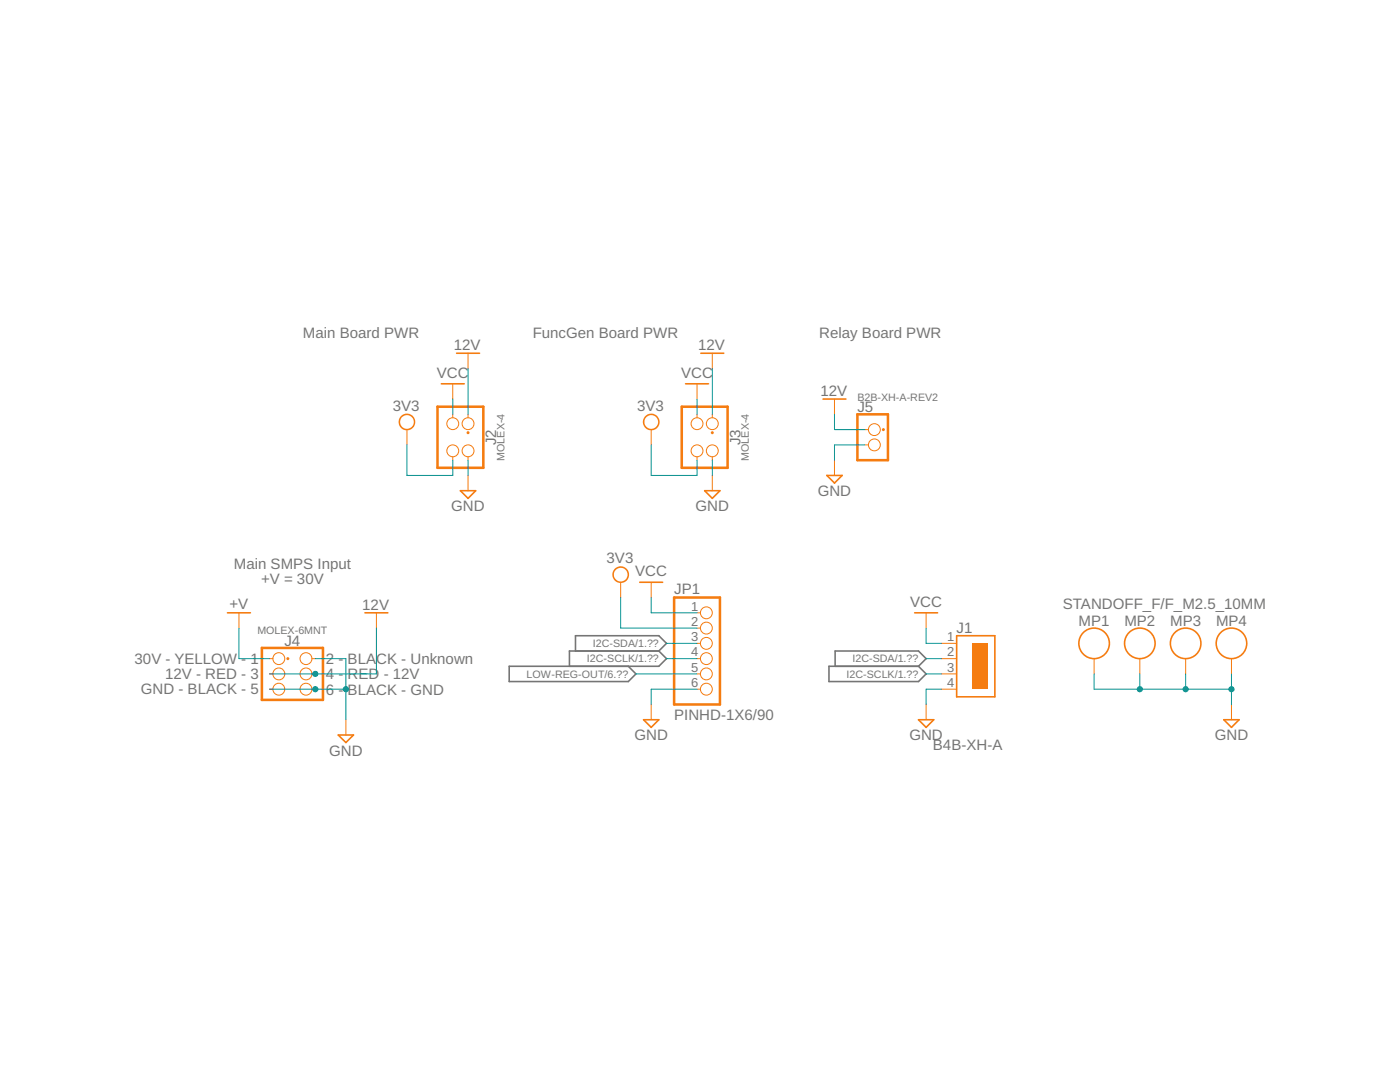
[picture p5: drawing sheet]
<svg xmlns="http://www.w3.org/2000/svg" width="279mm" height="216mm" viewBox="0 0 279 216" stroke-linecap="round" stroke-linejoin="round" font-family="sans-serif">
<path d="M114.9 129.9v-3h16.6l1.5 1.5-1.5 1.5M131.5 129.9l1.5 1.5-1.5 1.5h-29.9v3.1h23.8l1.5-1.5-1.5-1.6M131.5 129.9h-17.9v3M165.4 132.9h17.9l1.5 1.6-1.5 1.5h-17.9zM166.7 132.9v-3h16.6l1.5 1.5-1.5 1.5" fill="none" stroke="#757575" stroke-width=".32"/>
<path d="M136.8 76.6h4.6M139.9 70.5h4.5M140.6 97.9h3.1l-1.5 1.5zM45.4 122.3h4.6M72.8 122.3h4.6M67.5 146.7h3l-1.5 1.5z" fill="none" stroke="#f57c10" stroke-width=".32"/>
<path d="M139.1 76.6v3M142.2 70.5v3M142.2 94.9v3M47.7 122.3v3M75.1 122.3v3M69 143.6v3.1" fill="none" stroke="#f57c10" stroke-width=".2"/>
<path d="M128.7 83.1a1.68 1.68 0 0 1 2.7 .2 1.68 1.68 0 0 1-1 2.5 1.68 1.68 0 0 1-2.1-1.6h.3a1.37 1.37 0 0 1 2-1.1 1.37 1.37 0 0 1 .2 2.3 1.37 1.37 0 0 1-2.2-.9v-.3h-.3z" fill-rule="evenodd" fill="#f57c10"/>
<path d="M128.7 83.1l.6-.4 .8-.2a1.65 1.65 0 0 1 1.5 1.9 1.65 1.65 0 0 1-1.9 1.5l-.7-.3-.7-1v-.4h.3l.3-.9 .5-.3 .6-.2 .9 .4 .4 .5a1.27 1.27 0 0 1-.2 1.3l-.4 .4-.7 .2-.8-.3-.5-.5-.1-.6h-.3zM128.7 83.1l-.4 1.1h.3l.1 .6 .7 .7 .6 .1 .7-.2 .4-.4 .2-.9-.2-.7-.4-.4-.7-.2-.8 .3-.5 .5-.1 .6h-.3l.2 .8 .5 .6 1.1 .3 1-.5 .5-1v-.8l-.5-.6-.6-.4-.8-.1z" fill="#f57c10"/>
<path d="M90.4 76.6v3M93.4 70.5v3M93.4 94.9v3M130 85.7v3.1M130 116.2v3M218.4 131.4v3.1M227.5 131.4v3.1M236.6 131.4v3.1M245.8 131.4v3.1M130 140.6v3M245.8 140.6v3" fill="none" stroke="#f57c10" stroke-width=".2"/>
<g fill="none" stroke="#f57c10" stroke-width=".32">
<path d="M88.1 76.6h4.5M91.1 70.5h4.6M91.9 97.9h3l-1.5 1.5zM127.7 116.2h4.5M128.4 143.6h3.1l-1.5 1.5zM244.2 143.6h3.1l-1.5 1.5z"/>
<circle cx="218.4" cy="128.4" r="3"/>
<circle cx="227.5" cy="128.4" r="3"/>
<circle cx="236.6" cy="128.4" r="3"/>
<circle cx="245.8" cy="128.4" r="3"/>
</g>
<path d="M79.9 83.1a1.67 1.67 0 0 1 2.7 .2 1.67 1.67 0 0 1-.9 2.5 1.67 1.67 0 0 1-2.2-1.6h.3a1.37 1.37 0 0 1 2-1.3 1.37 1.37 0 0 1 .3 2.3 1.37 1.37 0 0 1-2.2-.7l-.1-.3h-.3z" fill-rule="evenodd" fill="#f57c10"/>
<path d="M79.9 83.1a1.61 1.61 0 0 1 1.4-.6 1.77 1.77 0 0 1 1.3 .8l.3 1.1-.5 1a1.7 1.7 0 0 1-1.5 .5l-.7-.3-.5-.6-.2-.8h.3l.2-.6a1.36 1.36 0 0 1 1-.8l.6 .1 .5 .3 .5 .9-.2 .9-.5 .4-.6 .2a1.35 1.35 0 0 1-1.1-.5l-.4-.9h-.3zM79.9 83.1l-.4 1.1h.3l.4 .9 .5 .4 .6 .1 .6-.2 .5-.4 .2-.9-.2-.7-.5-.4-.6-.2-.9 .3-.4 .5-.2 .6h-.3l.2 .8 .5 .6 .7 .3 .8-.1 .9-.7 .3-1.1-.5-1-.7-.4-.8-.1z" fill="#f57c10"/>
<path d="M81.2 85.7v3.1" fill="none" stroke="#f57c10" stroke-width=".2"/>
<path d="M122.6 113.6a1.68 1.68 0 0 1 2.7 .2 1.68 1.68 0 0 1-1 2.5 1.68 1.68 0 0 1-2.1-1.6h.3a1.37 1.37 0 0 1 2-1.2 1.37 1.37 0 0 1 .2 2.3 1.37 1.37 0 0 1-2.2-.8v-.3h-.3z" fill-rule="evenodd" fill="#f57c10"/>
<path d="M122.6 113.6l.6-.5 .8-.1 1 .5 .5 .6v.8l-.5 1a1.7 1.7 0 0 1-1.4 .4l-.7-.3-.5-.6-.2-.7h.3a1.26 1.26 0 0 1 .6-1.1l.9-.3 .6 .2a1.41 1.41 0 0 1 .4 1.9l-.4 .4-.6 .2-.9-.2-.5-.5-.1-.6h-.3zM122.6 113.6l-.4 1.1h.3l.1 .6 .7 .6 .7 .1 .6-.2 .4-.4 .2-.9-.2-.6-.4-.4-.6-.2-.9 .3-.5 .4-.1 .7h-.3l.2 .7 .5 .6 .7 .3h.8l.9-.7 .2-1.1-.5-1-1-.5-.8 .1z" fill="#f57c10"/>
<path d="M123.9 116.2v3M187.9 131.4h3M187.9 134.5h3M187.9 128.4h3M187.9 137.5h3" fill="none" stroke="#f57c10" stroke-width=".2"/>
<path d="M190.9 126.9h7.6v12.1h-7.6z" fill="none" stroke="#f57c10" stroke-width=".32"/>
<path d="M194 128.4h3v9.1h-3z" fill-rule="evenodd" fill="#f57c10"/>
<path d="M194 128.4h3v9.1h-3zM194 128.4v9.1h3v-9.1z" fill="#f57c10"/>
<path d="M87.3 81.2h9.2v12.1h-9.2z" fill="none" stroke="#f57c10" stroke-width=".51"/>
<g fill="none" stroke="#f57c10" stroke-width=".2">
<path d="M90.4 82.7v.7M90.4 91.1v.7M93.4 82.7v.7M93.4 91.1v.7"/>
<circle cx="90.4" cy="84.5" r="1.19"/>
<circle cx="90.4" cy="90" r="1.19"/>
<circle cx="93.4" cy="84.5" r="1.19"/>
<circle cx="93.4" cy="90" r="1.19"/>
</g>
<circle cx="93.4" cy="86.3" r=".3" fill="#f57c10"/>
<path d="M93.1 86.3a.3 .3 0 0 1 .6 0 .3 .3 0 0 1-.6 0zM93.1 86.3a.3 .3 0 0 0 .6 0 .3 .3 0 0 0-.6 0z" fill="#f57c10"/>
<path d="M136.1 81.2h9.1v12.1h-9.1z" fill="none" stroke="#f57c10" stroke-width=".51"/>
<g fill="none" stroke="#f57c10" stroke-width=".2">
<path d="M139.1 82.7v.7M139.1 91.1v.7M142.2 82.7v.7M142.2 91.1v.7"/>
<circle cx="139.1" cy="84.5" r="1.19"/>
<circle cx="139.1" cy="90" r="1.19"/>
<circle cx="142.2" cy="84.5" r="1.19"/>
<circle cx="142.2" cy="90" r="1.19"/>
</g>
<circle cx="142.2" cy="86.3" r=".3" fill="#f57c10"/>
<path d="M141.9 86.3a.3 .3 0 0 1 .6 0 .3 .3 0 0 1-.6 0zM141.9 86.3a.3 .3 0 0 0 .6 0 .3 .3 0 0 0-.6 0z" fill="#f57c10"/>
<path d="M52.3 129.3h12.2v10.4h-12.2z" fill="none" stroke="#f57c10" stroke-width=".51"/>
<g fill="none" stroke="#f57c10" stroke-width=".2">
<path d="M53.8 131.4h.7M53.8 134.5h.7M53.8 137.5h.7M62.3 131.4h.6M62.3 134.5h.6M62.3 137.5h.6"/>
<circle cx="55.6" cy="137.5" r="1.19"/>
<circle cx="55.6" cy="131.4" r="1.19"/>
<circle cx="55.6" cy="134.5" r="1.19"/>
<circle cx="61.1" cy="131.4" r="1.19"/>
<circle cx="61.1" cy="134.5" r="1.19"/>
<circle cx="61.1" cy="137.5" r="1.19"/>
</g>
<circle cx="57.4" cy="131.4" r=".3" fill="#f57c10"/>
<path d="M57.1 131.4a.3 .3 0 0 1 .6 0 .3 .3 0 0 1-.6 0zM57.2 131.4a.3 .3 0 0 0 .5 0 .3 .3 0 0 0-.5 0z" fill="#f57c10"/>
<path d="M182.5 122.3h4.6M183.3 143.6h3.1l-1.6 1.5z" fill="none" stroke="#f57c10" stroke-width=".32"/>
<g fill="none" stroke="#f57c10" stroke-width=".2">
<path d="M172.6 85.7h.7M172.6 88.8h.7M139.1 122.3h.7M139.1 125.3h.7M139.1 128.4h.7M139.1 131.4h.7M139.1 134.5h.7M139.1 137.5h.7M184.8 122.3v3M184.8 140.6v3"/>
<circle cx="174.5" cy="85.7" r="1.19"/>
<circle cx="174.5" cy="88.8" r="1.19"/>
<circle cx="141" cy="125.3" r="1.19"/>
<circle cx="141" cy="134.5" r="1.19"/>
<circle cx="141" cy="137.5" r="1.19"/>
<circle cx="141" cy="131.4" r="1.19"/>
<circle cx="141" cy="122.3" r="1.19"/>
<circle cx="141" cy="128.4" r="1.19"/>
</g>
<path d="M171.1 82.7h6.1v9.1h-6.1zM134.5 119.2h9.2v21.4h-9.2z" fill="none" stroke="#f57c10" stroke-width=".51"/>
<circle cx="176.3" cy="85.7" r=".3" fill="#f57c10"/>
<path d="M176 85.7a.3 .3 0 0 1 .6 0 .3 .3 0 0 1-.6 0zM176 85.7a.3 .3 0 0 0 .6 0 .3 .3 0 0 0-.6 0z" fill="#f57c10"/>
<path d="M164.3 79.6h4.5M165 94.9h3.1l-1.6 1.5z" fill="none" stroke="#f57c10" stroke-width=".32"/>
<path d="M166.5 79.6v3.1M166.5 91.8v3.1" fill="none" stroke="#f57c10" stroke-width=".2"/>
<path d="M142.2 91.8v3.1M139.1 137.5h-9.1v3.1M218.4 134.5v3h27.4v-3M236.6 134.5v3" fill="none" stroke="#009292" stroke-width=".2"/>
<circle cx="236.6" cy="137.5" r=".61" fill="#009292"/>
<path d="M236 137.5a.61 .61 0 0 1 1.2 0 .61 .61 0 0 1-1.2 0zM236 137.5a.61 .61 0 0 0 1.2 0 .61 .61 0 0 0-1.2 0z" fill="#009292"/>
<path d="M227.5 134.5v3" fill="none" stroke="#009292" stroke-width=".2"/>
<circle cx="227.5" cy="137.5" r=".61" fill="#009292"/>
<path d="M226.9 137.5a.61 .61 0 0 1 1.2 0 .61 .61 0 0 1-1.2 0zM226.9 137.5a.61 .61 0 0 0 1.2 0 .61 .61 0 0 0-1.2 0z" fill="#009292"/>
<path d="M245.8 137.5v3.1" fill="none" stroke="#009292" stroke-width=".2"/>
<circle cx="245.8" cy="137.5" r=".61" fill="#009292"/>
<path d="M245.2 137.5a.61 .61 0 0 1 1.2 0 .61 .61 0 0 1-1.2 0zM245.2 137.5a.61 .61 0 0 0 1.2 0 .61 .61 0 0 0-1.2 0z" fill="#009292"/>
<path d="M93.4 91.8v3.1M53.8 137.5h15.2M187.9 137.5h-3.1v3.1" fill="none" stroke="#009292" stroke-width=".2"/>
<circle cx="62.9" cy="137.5" r=".61" fill="#009292"/>
<path d="M62.3 137.5a.61 .61 0 0 1 1.2 0 .61 .61 0 0 1-1.2 0zM62.3 137.5a.61 .61 0 0 0 1.2 0 .61 .61 0 0 0-1.2 0z" fill="#009292"/>
<path d="M62.9 131.4h6.1v12.2" fill="none" stroke="#009292" stroke-width=".2"/>
<circle cx="69" cy="137.5" r=".61" fill="#009292"/>
<path d="M68.4 137.5a.61 .61 0 0 1 1.2 0 .61 .61 0 0 1-1.2 0zM68.4 137.5a.61 .61 0 0 0 1.2 0 .61 .61 0 0 0-1.2 0z" fill="#009292"/>
<path d="M93.4 73.5v9.2M142.2 73.5v9.2M172.6 88.8h-6.1v3M75.1 125.3v9.2h-21.3" fill="none" stroke="#009292" stroke-width=".2"/>
<circle cx="62.9" cy="134.5" r=".61" fill="#009292"/>
<path d="M62.3 134.5a.61 .61 0 0 1 1.2 0 .61 .61 0 0 1-1.2 0zM62.3 134.5a.61 .61 0 0 0 1.2 0 .61 .61 0 0 0-1.2 0z" fill="#009292"/>
<g fill="none" stroke="#009292" stroke-width=".2">
<path d="M90.4 79.6v3.1M139.1 79.6v3.1M81.2 88.8v6.1h9.2v-3.1M130 88.8v6.1h9.1v-3.1M166.5 82.7v3h6.1M123.9 119.2v6.1h15.2M130 119.2v3.1h9.1M47.7 125.3v6.1h6.1M126.9 134.5h12.2M133 128.4h6.1M133 131.4h6.1M184.8 125.3v3.1h3.1"/>
<path d="M184.8 134.5h3.1M184.8 131.4h3.1"/>
</g>
<g font-size="3" fill="#757575">
<text x="60.5" y="67.4">Main Board PWR</text>
<text x="90.6" y="69.9">12V</text>
<text x="106.3" y="67.4">FuncGen Board PWR</text>
<text x="139.3" y="69.9">12V</text>
<text x="163.5" y="67.4">Relay Board PWR</text>
<text x="87.2" y="75.4">VCC</text>
<text x="135.9" y="75.4">VCC</text>
<text x="78.4" y="81.9">3V3</text>
<text x="127.2" y="81.9">3V3</text>
<text x="163.7" y="79">12V</text>
<text x="171.1" y="82.2">J5</text>
<text x="99" y="88.8" transform="rotate(-90 99 88.8)">J2</text>
<text x="147.8" y="88.8" transform="rotate(-90 147.8 88.8)">J3</text>
<text x="163.2" y="99">GND</text>
<text x="90.1" y="102">GND</text>
<text x="138.8" y="102">GND</text>
<text x="46.7" y="113.4">Main SMPS Input</text>
<text x="121.1" y="112.4">3V3</text>
<text x="52.1" y="116.5">+V = 30V</text>
<text x="126.8" y="115">VCC</text>
<text x="134.5" y="118.5">JP1</text>
<text x="45.8" y="121.5">+V</text>
<text x="72.3" y="121.7">12V</text>
<text x="181.6" y="121.1">VCC</text>
<text x="212.1" y="121.5">STANDOFF_F/F_M2.5_10MM</text>
<text x="215.3" y="124.9">MP1</text>
<text x="224.4" y="124.9">MP2</text>
<text x="233.5" y="124.9">MP3</text>
<text x="242.7" y="124.9">MP4</text>
<text x="56.8" y="128.8">J4</text>
<text x="190.9" y="126.2">J1</text>
<text x="26.9" y="132.5">30V - YELLOW - 1</text>
<text x="33" y="135.5">12V - RED - 3</text>
<text x="65.1" y="132.5">2 -</text>
<text x="65.1" y="135.5">4 -</text>
<text x="69.4" y="132.5">BLACK - Unknown</text>
<text x="69.4" y="135.5">RED - 12V</text>
<text x="28.1" y="138.6">GND - BLACK - 5</text>
<text x="65.1" y="138.6">6 -</text>
<text x="69.4" y="138.6">BLACK - GND</text>
<text x="134.5" y="143.6">PINHD-1X6/90</text>
<text x="126.6" y="147.7">GND</text>
<text x="181.5" y="147.7">GND</text>
<text x="186.2" y="149.7">B4B-XH-A</text>
<text x="242.4" y="147.7">GND</text>
<text x="65.7" y="150.8">GND</text>
</g>
<g font-size="2.6" fill="#757575">
<text x="137.9" y="121.9">1</text>
<text x="137.9" y="124.9">2</text>
<text x="137.9" y="127.9">3</text>
<text x="137.9" y="131">4</text>
<text x="189.1" y="131">2</text>
<text x="189.1" y="127.9">1</text>
<text x="137.9" y="134">5</text>
<text x="137.9" y="137.1">6</text>
<text x="189.1" y="134">3</text>
<text x="189.1" y="137.1">4</text>
</g>
<g font-size="2.1" fill="#757575">
<text x="171.1" y="79.9">B2B-XH-A-REV2</text>
<text x="100.7" y="91.9" transform="rotate(-90 100.7 91.9)">MOLEX-4</text>
<text x="149.5" y="91.9" transform="rotate(-90 149.5 91.9)">MOLEX-4</text>
<text x="51.4" y="126.5">MOLEX-6MNT</text>
<text x="118.3" y="129.1">I2C-SDA/1.??</text>
<text x="105.1" y="135.2">LOW-REG-OUT/6.??</text>
<text x="117.1" y="132.2">I2C-SCLK/1.??</text>
<text x="168.9" y="135.2">I2C-SCLK/1.??</text>
<text x="170.1" y="132.2">I2C-SDA/1.??</text>
</g>
</svg>
